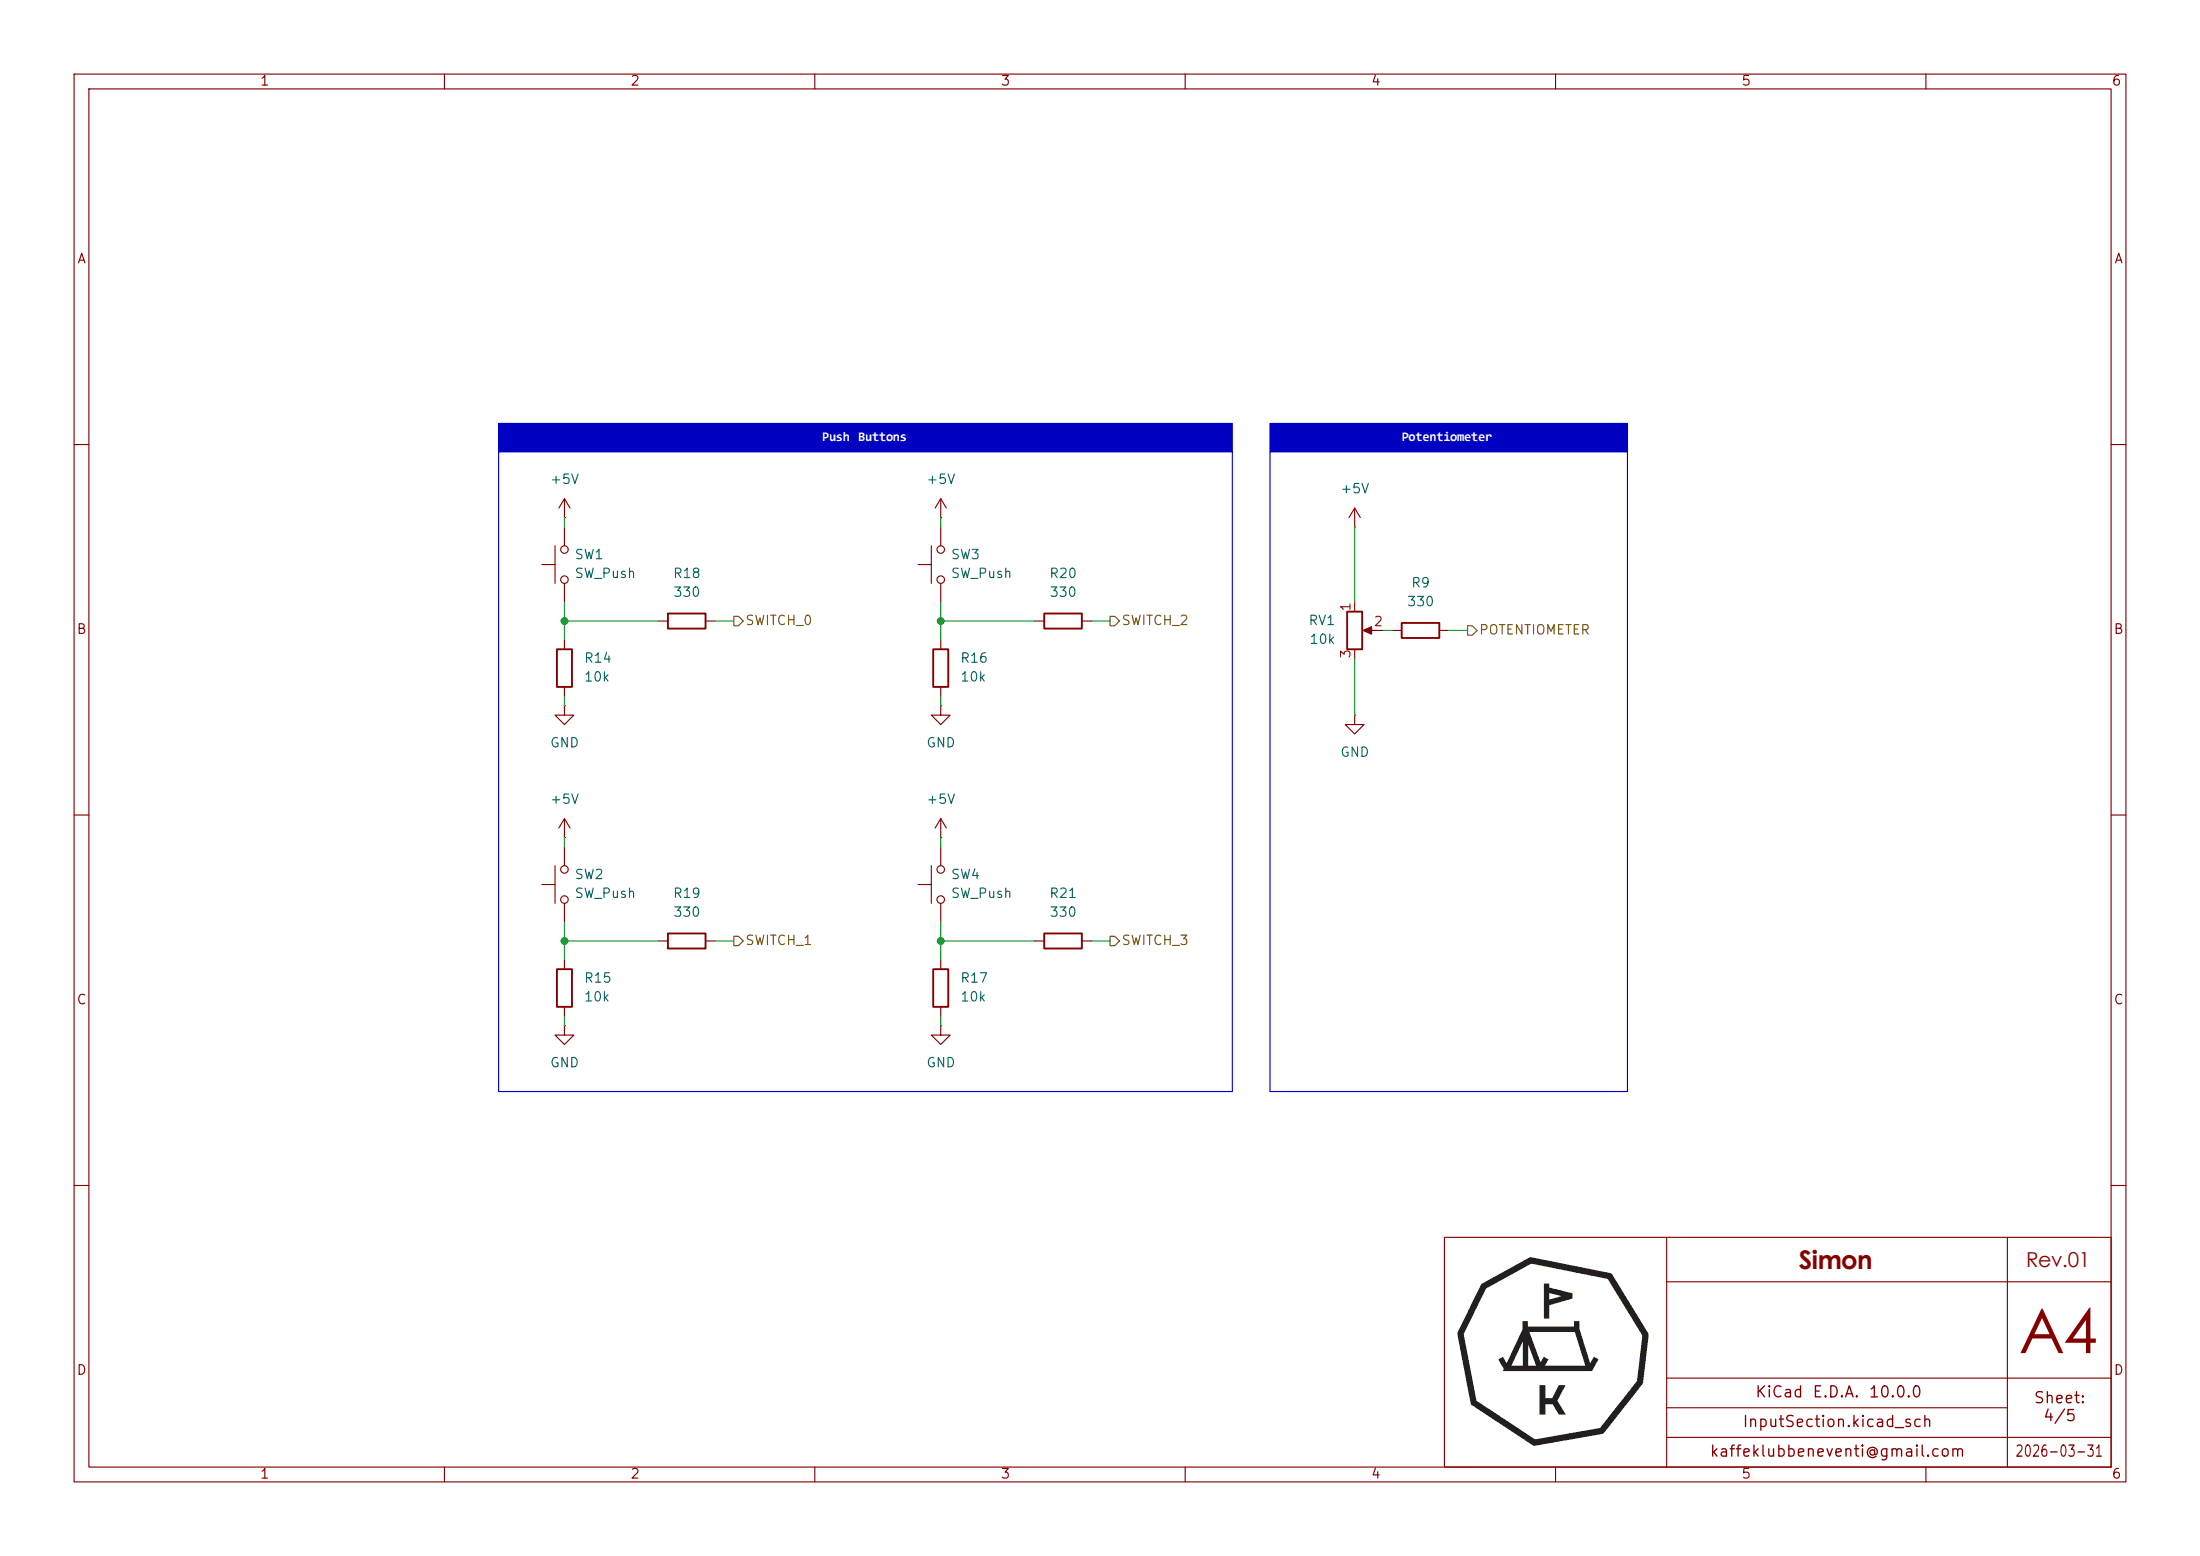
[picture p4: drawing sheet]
(kicad_sch
 (version 20260306)
 (generator "eeschema")
 (generator_version "10.0")
 (paper "A4")
 (title_block
  (title "Simon")
  (date "2026-03-31")
  (rev "01")
  (company "Kaffeklubben Labs"))
 (lib_symbols
  (symbol "Device:R"
   (pin_numbers (hide yes))
   (pin_names
    (offset 0)) (exclude_from_sim no) (in_bom yes) (on_board yes)
   (in_pos_files yes)
   (duplicate_pin_numbers_are_jumpers no)
   (property "Reference" "R" (at 2.032 0 90) (show_name no) (do_not_autoplace no) (effects (font (size 1.27 1.27))))
   (property "Value" "R" (at 0 0 90) (show_name no) (do_not_autoplace no) (effects (font (size 1.27 1.27))))
   (property "Footprint" "" (at -1.778 0 90) (show_name no) (do_not_autoplace no) (hide yes) (effects (font (size 1.27 1.27))))
   (property "Datasheet" "" (at 0 0 0) (show_name no) (do_not_autoplace no) (hide yes) (effects (font (size 1.27 1.27))))
   (property "Description" "Resistor" (at 0 0 0) (show_name no) (do_not_autoplace no) (hide yes) (effects (font (size 1.27 1.27))))
   (symbol "R_0_1"
    (rectangle (start -1.016 -2.54) (end 1.016 2.54) (stroke (width 0.254) (type default)) (fill (type none))))
   (symbol "R_1_1"
    (pin passive line (at 0 3.81 270) (length 1.27) (name "" (effects (font (size 1.27 1.27)))) (number "1" (effects (font (size 1.27 1.27)))))
    (pin passive line (at 0 -3.81 90) (length 1.27) (name "" (effects (font (size 1.27 1.27)))) (number "2" (effects (font (size 1.27 1.27))))))
   (embedded_fonts no))
  (symbol "Device:R_Potentiometer"
   (pin_names
    (offset 1.016) (hide yes)) (exclude_from_sim no) (in_bom yes) (on_board yes)
   (in_pos_files yes)
   (duplicate_pin_numbers_are_jumpers no)
   (property "Reference" "RV" (at -4.445 0 90) (show_name no) (do_not_autoplace no) (effects (font (size 1.27 1.27))))
   (property "Value" "R_Potentiometer" (at -2.54 0 90) (show_name no) (do_not_autoplace no) (effects (font (size 1.27 1.27))))
   (property "Footprint" "" (at 0 0 0) (show_name no) (do_not_autoplace no) (hide yes) (effects (font (size 1.27 1.27))))
   (property "Datasheet" "" (at 0 0 0) (show_name no) (do_not_autoplace no) (hide yes) (effects (font (size 1.27 1.27))))
   (property "Description" "Potentiometer" (at 0 0 0) (show_name no) (do_not_autoplace no) (hide yes) (effects (font (size 1.27 1.27))))
   (property "Sim.Device" "R" (at 0 0 0) (show_name no) (do_not_autoplace no) (hide yes) (effects (font (size 1.27 1.27))))
   (property "Sim.Type" "POT" (at 0 0 0) (show_name no) (do_not_autoplace no) (hide yes) (effects (font (size 1.27 1.27))))
   (property "Sim.Pins" "1=r0 2=wiper 3=r1" (at 0 0 0) (show_name no) (do_not_autoplace no) (hide yes) (effects (font (size 1.27 1.27))))
   (symbol "R_Potentiometer_0_1"
    (rectangle (start 1.016 2.54) (end -1.016 -2.54) (stroke (width 0.254) (type default)) (fill (type none)))
    (polyline (pts (xy 1.143 0) (xy 2.286 0.508) (xy 2.286 -0.508) (xy 1.143 0)) (stroke (width 0) (type default)) (fill (type outline)))
    (polyline (pts (xy 2.54 0) (xy 1.524 0)) (stroke (width 0) (type default)) (fill (type none))))
   (symbol "R_Potentiometer_1_1"
    (pin passive line (at 0 3.81 270) (length 1.27) (name "1" (effects (font (size 1.27 1.27)))) (number "1" (effects (font (size 1.27 1.27)))))
    (pin passive line (at 3.81 0 180) (length 1.27) (name "2" (effects (font (size 1.27 1.27)))) (number "2" (effects (font (size 1.27 1.27)))))
    (pin passive line (at 0 -3.81 90) (length 1.27) (name "3" (effects (font (size 1.27 1.27)))) (number "3" (effects (font (size 1.27 1.27))))))
   (embedded_fonts no))
  (symbol "Switch:SW_Push"
   (pin_numbers (hide yes))
   (pin_names
    (offset 1.016) (hide yes)) (exclude_from_sim no) (in_bom yes) (on_board yes)
   (in_pos_files yes)
   (duplicate_pin_numbers_are_jumpers no)
   (property "Reference" "SW" (at 1.27 2.54 0) (show_name no) (do_not_autoplace no) (effects (font (size 1.27 1.27)) (justify left)))
   (property "Value" "SW_Push" (at 0 -1.524 0) (show_name no) (do_not_autoplace no) (effects (font (size 1.27 1.27))))
   (property "Footprint" "" (at 0 5.08 0) (show_name no) (do_not_autoplace no) (hide yes) (effects (font (size 1.27 1.27))))
   (property "Datasheet" "" (at 0 5.08 0) (show_name no) (do_not_autoplace no) (hide yes) (effects (font (size 1.27 1.27))))
   (property "Description" "Push button switch, generic, two pins" (at 0 0 0) (show_name no) (do_not_autoplace no) (hide yes) (effects (font (size 1.27 1.27))))
   (symbol "SW_Push_0_1"
    (circle (center -2.032 0) (radius 0.508) (stroke (width 0) (type default)) (fill (type none)))
    (polyline (pts (xy 0 1.27) (xy 0 3.048)) (stroke (width 0) (type default)) (fill (type none)))
    (circle (center 2.032 0) (radius 0.508) (stroke (width 0) (type default)) (fill (type none)))
    (polyline (pts (xy 2.54 1.27) (xy -2.54 1.27)) (stroke (width 0) (type default)) (fill (type none)))
    (pin passive line (at -5.08 0 0) (length 2.54) (name "1" (effects (font (size 1.27 1.27)))) (number "1" (effects (font (size 1.27 1.27)))))
    (pin passive line (at 5.08 0 180) (length 2.54) (name "2" (effects (font (size 1.27 1.27)))) (number "2" (effects (font (size 1.27 1.27))))))
   (embedded_fonts no))
  (symbol "power:+5V"
   (power global)
   (pin_numbers (hide yes))
   (pin_names
    (offset 0) (hide yes)) (exclude_from_sim no) (in_bom yes) (on_board yes)
   (in_pos_files yes)
   (duplicate_pin_numbers_are_jumpers no)
   (property "Reference" "#PWR" (at 0 -3.81 0) (show_name no) (do_not_autoplace no) (hide yes) (effects (font (size 1.27 1.27))))
   (property "Value" "+5V" (at 0 3.556 0) (show_name no) (do_not_autoplace no) (effects (font (size 1.27 1.27))))
   (property "Footprint" "" (at 0 0 0) (show_name no) (do_not_autoplace no) (hide yes) (effects (font (size 1.27 1.27))))
   (property "Datasheet" "" (at 0 0 0) (show_name no) (do_not_autoplace no) (hide yes) (effects (font (size 1.27 1.27))))
   (property "Description" "Power symbol creates a global label with name \"+5V\"" (at 0 0 0) (show_name no) (do_not_autoplace no) (hide yes) (effects (font (size 1.27 1.27))))
   (symbol "+5V_0_1"
    (polyline (pts (xy -0.762 1.27) (xy 0 2.54)) (stroke (width 0) (type default)) (fill (type none)))
    (polyline (pts (xy 0 2.54) (xy 0.762 1.27)) (stroke (width 0) (type default)) (fill (type none)))
    (polyline (pts (xy 0 0) (xy 0 2.54)) (stroke (width 0) (type default)) (fill (type none))))
   (symbol "+5V_1_1"
    (pin power_in line (at 0 0 90) (length 0) (name "" (effects (font (size 1.27 1.27)))) (number "1" (effects (font (size 1.27 1.27))))))
   (embedded_fonts no))
  (symbol "power:GND"
   (power global)
   (pin_numbers (hide yes))
   (pin_names
    (offset 0) (hide yes)) (exclude_from_sim no) (in_bom yes) (on_board yes)
   (in_pos_files yes)
   (duplicate_pin_numbers_are_jumpers no)
   (property "Reference" "#PWR" (at 0 -6.35 0) (show_name no) (do_not_autoplace no) (hide yes) (effects (font (size 1.27 1.27))))
   (property "Value" "GND" (at 0 -3.81 0) (show_name no) (do_not_autoplace no) (effects (font (size 1.27 1.27))))
   (property "Footprint" "" (at 0 0 0) (show_name no) (do_not_autoplace no) (hide yes) (effects (font (size 1.27 1.27))))
   (property "Datasheet" "" (at 0 0 0) (show_name no) (do_not_autoplace no) (hide yes) (effects (font (size 1.27 1.27))))
   (property "Description" "Power symbol creates a global label with name \"GND\" , ground" (at 0 0 0) (show_name no) (do_not_autoplace no) (hide yes) (effects (font (size 1.27 1.27))))
   (symbol "GND_0_1"
    (polyline (pts (xy 0 0) (xy 0 -1.27) (xy 1.27 -1.27) (xy 0 -2.54) (xy -1.27 -1.27) (xy 0 -1.27)) (stroke (width 0) (type default)) (fill (type none))))
   (symbol "GND_1_1"
    (pin power_in line (at 0 0 270) (length 0) (name "" (effects (font (size 1.27 1.27)))) (number "1" (effects (font (size 1.27 1.27))))))
   (embedded_fonts no)))
 (rectangle
  (start 171.45 60.96)
  (end 219.71 147.32)
  (stroke (width 0) (type default))
  (fill (type none)))
 (rectangle
  (start 67.31 60.96)
  (end 166.37 147.32)
  (stroke (width 0) (type default))
  (fill (type none)))
 (text_box "Push Buttons"
  (exclude_from_sim no)
  (at 67.31 57.15 0)
  (size 99.06 3.81)
  (margins 0.9525 0.9525 0.9525 0.9525)
  (stroke (width 0) (type solid))
  (fill (type color) (color 0 0 194 1))
  (effects (font
    (face "Consolas") (size 1.27 1.27)
    (bold yes) (color 255 255 255 1))))
 (text_box "Potentiometer"
  (exclude_from_sim no)
  (at 171.45 57.15 0)
  (size 48.26 3.81)
  (margins 0.9525 0.9525 0.9525 0.9525)
  (stroke (width 0) (type solid))
  (fill (type color) (color 0 0 194 1))
  (effects (font
    (face "Consolas") (size 1.27 1.27)
    (bold yes) (color 255 255 255 1))))
 (junction
  (at 76.2 127)
  (diameter 0)
  (color 0 0 0 0))
 (junction
  (at 76.2 83.82)
  (diameter 0)
  (color 0 0 0 0))
 (junction
  (at 127 83.82)
  (diameter 0)
  (color 0 0 0 0))
 (junction
  (at 127 127)
  (diameter 0)
  (color 0 0 0 0))
 (wire
  (pts (xy 88.9 127) (xy 76.2 127))
  (stroke (width 0) (type default)))
 (wire
  (pts (xy 127 113.03) (xy 127 114.3))
  (stroke (width 0) (type default)))
 (wire
  (pts (xy 127 83.82) (xy 127 86.36))
  (stroke (width 0) (type default)))
 (wire
  (pts (xy 198.12 85.09) (xy 195.58 85.09))
  (stroke (width 0) (type default)))
 (wire
  (pts (xy 149.86 83.82) (xy 147.32 83.82))
  (stroke (width 0) (type default)))
 (wire
  (pts (xy 76.2 69.85) (xy 76.2 71.12))
  (stroke (width 0) (type default)))
 (wire
  (pts (xy 76.2 127) (xy 76.2 129.54))
  (stroke (width 0) (type default)))
 (wire
  (pts (xy 182.88 71.12) (xy 182.88 81.28))
  (stroke (width 0) (type default)))
 (wire
  (pts (xy 88.9 83.82) (xy 76.2 83.82))
  (stroke (width 0) (type default)))
 (wire
  (pts (xy 127 93.98) (xy 127 95.25))
  (stroke (width 0) (type default)))
 (wire
  (pts (xy 127 69.85) (xy 127 71.12))
  (stroke (width 0) (type default)))
 (wire
  (pts (xy 76.2 83.82) (xy 76.2 86.36))
  (stroke (width 0) (type default)))
 (wire
  (pts (xy 139.7 127) (xy 127 127))
  (stroke (width 0) (type default)))
 (wire
  (pts (xy 76.2 81.28) (xy 76.2 83.82))
  (stroke (width 0) (type default)))
 (wire
  (pts (xy 99.06 83.82) (xy 96.52 83.82))
  (stroke (width 0) (type default)))
 (wire
  (pts (xy 99.06 127) (xy 96.52 127))
  (stroke (width 0) (type default)))
 (wire
  (pts (xy 139.7 83.82) (xy 127 83.82))
  (stroke (width 0) (type default)))
 (wire
  (pts (xy 182.88 88.9) (xy 182.88 96.52))
  (stroke (width 0) (type default)))
 (wire
  (pts (xy 127 81.28) (xy 127 83.82))
  (stroke (width 0) (type default)))
 (wire
  (pts (xy 76.2 113.03) (xy 76.2 114.3))
  (stroke (width 0) (type default)))
 (wire
  (pts (xy 127 124.46) (xy 127 127))
  (stroke (width 0) (type default)))
 (wire
  (pts (xy 76.2 93.98) (xy 76.2 95.25))
  (stroke (width 0) (type default)))
 (wire
  (pts (xy 187.96 85.09) (xy 186.69 85.09))
  (stroke (width 0) (type default)))
 (wire
  (pts (xy 76.2 137.16) (xy 76.2 138.43))
  (stroke (width 0) (type default)))
 (wire
  (pts (xy 127 127) (xy 127 129.54))
  (stroke (width 0) (type default)))
 (wire
  (pts (xy 149.86 127) (xy 147.32 127))
  (stroke (width 0) (type default)))
 (wire
  (pts (xy 76.2 124.46) (xy 76.2 127))
  (stroke (width 0) (type default)))
 (wire
  (pts (xy 127 137.16) (xy 127 138.43))
  (stroke (width 0) (type default)))
 (hierarchical_label "SWITCH_1"
  (shape output)
  (at 99.06 127 0)
  (effects (font (size 1.27 1.27)) (justify left)))
 (hierarchical_label "POTENTIOMETER"
  (shape output)
  (at 198.12 85.09 0)
  (effects (font (size 1.27 1.27)) (justify left)))
 (hierarchical_label "SWITCH_3"
  (shape output)
  (at 149.86 127 0)
  (effects (font (size 1.27 1.27)) (justify left)))
 (hierarchical_label "SWITCH_2"
  (shape output)
  (at 149.86 83.82 0)
  (effects (font (size 1.27 1.27)) (justify left)))
 (hierarchical_label "SWITCH_0"
  (shape output)
  (at 99.06 83.82 0)
  (effects (font (size 1.27 1.27)) (justify left)))
 (symbol
  (lib_id "Device:R")
  (at 92.71 127 90)
  (unit 1)
  (body_style 1)
  (exclude_from_sim no)
  (in_bom yes)
  (on_board yes)
  (in_pos_files yes)
  (dnp no)
  (fields_autoplaced yes)
  (property "Reference" "R19" (at 92.71 120.65 90) (show_name no) (do_not_autoplace no) (effects (font (size 1.27 1.27))))
  (property "Value" "330" (at 92.71 123.19 90) (show_name no) (do_not_autoplace no) (effects (font (size 1.27 1.27))))
  (property "Footprint" "Resistor_SMD:R_0805_2012Metric" (at 92.71 128.778 90) (hide yes) (show_name no) (do_not_autoplace no) (effects (font (size 1.27 1.27))))
  (property "Datasheet" "" (at 92.71 127 0) (hide yes) (show_name no) (do_not_autoplace no) (effects (font (size 1.27 1.27))))
  (property "Description" "Resistor" (at 92.71 127 0) (hide yes) (show_name no) (do_not_autoplace no) (effects (font (size 1.27 1.27))))
  (property "LCSC" "" (at 92.71 127 90) (hide yes) (show_name no) (do_not_autoplace no) (effects (font (size 1.27 1.27))))
  (property "MPN" "" (at 92.71 127 90) (hide yes) (show_name no) (do_not_autoplace no) (effects (font (size 1.27 1.27))))
  (pin "1")
  (pin "2"))
 (symbol
  (lib_id "Switch:SW_Push")
  (at 76.2 76.2 90)
  (unit 1)
  (body_style 1)
  (exclude_from_sim no)
  (in_bom yes)
  (on_board yes)
  (in_pos_files yes)
  (dnp no)
  (fields_autoplaced yes)
  (property "Reference" "SW1" (at 77.47 74.9299 90) (show_name no) (do_not_autoplace no) (effects (font (size 1.27 1.27)) (justify right)))
  (property "Value" "SW_Push" (at 77.47 77.4699 90) (show_name no) (do_not_autoplace no) (effects (font (size 1.27 1.27)) (justify right)))
  (property "Footprint" "Library:SW_MX" (at 71.12 76.2 0) (hide yes) (show_name no) (do_not_autoplace no) (effects (font (size 1.27 1.27))))
  (property "Datasheet" "" (at 71.12 76.2 0) (hide yes) (show_name no) (do_not_autoplace no) (effects (font (size 1.27 1.27))))
  (property "Description" "Push button switch, generic, two pins" (at 76.2 76.2 0) (hide yes) (show_name no) (do_not_autoplace no) (effects (font (size 1.27 1.27))))
  (property "LCSC" "" (at 76.2 76.2 90) (hide yes) (show_name no) (do_not_autoplace no) (effects (font (size 1.27 1.27))))
  (property "MPN" "" (at 76.2 76.2 90) (hide yes) (show_name no) (do_not_autoplace no) (effects (font (size 1.27 1.27))))
  (pin "2")
  (pin "1"))
 (symbol
  (lib_id "Device:R")
  (at 143.51 127 90)
  (unit 1)
  (body_style 1)
  (exclude_from_sim no)
  (in_bom yes)
  (on_board yes)
  (in_pos_files yes)
  (dnp no)
  (fields_autoplaced yes)
  (property "Reference" "R21" (at 143.51 120.65 90) (show_name no) (do_not_autoplace no) (effects (font (size 1.27 1.27))))
  (property "Value" "330" (at 143.51 123.19 90) (show_name no) (do_not_autoplace no) (effects (font (size 1.27 1.27))))
  (property "Footprint" "Resistor_SMD:R_0805_2012Metric" (at 143.51 128.778 90) (hide yes) (show_name no) (do_not_autoplace no) (effects (font (size 1.27 1.27))))
  (property "Datasheet" "" (at 143.51 127 0) (hide yes) (show_name no) (do_not_autoplace no) (effects (font (size 1.27 1.27))))
  (property "Description" "Resistor" (at 143.51 127 0) (hide yes) (show_name no) (do_not_autoplace no) (effects (font (size 1.27 1.27))))
  (property "LCSC" "" (at 143.51 127 90) (hide yes) (show_name no) (do_not_autoplace no) (effects (font (size 1.27 1.27))))
  (property "MPN" "" (at 143.51 127 90) (hide yes) (show_name no) (do_not_autoplace no) (effects (font (size 1.27 1.27))))
  (pin "1")
  (pin "2"))
 (symbol
  (lib_id "Device:R")
  (at 92.71 83.82 90)
  (unit 1)
  (body_style 1)
  (exclude_from_sim no)
  (in_bom yes)
  (on_board yes)
  (in_pos_files yes)
  (dnp no)
  (fields_autoplaced yes)
  (property "Reference" "R18" (at 92.71 77.47 90) (show_name no) (do_not_autoplace no) (effects (font (size 1.27 1.27))))
  (property "Value" "330" (at 92.71 80.01 90) (show_name no) (do_not_autoplace no) (effects (font (size 1.27 1.27))))
  (property "Footprint" "Resistor_SMD:R_0805_2012Metric" (at 92.71 85.598 90) (hide yes) (show_name no) (do_not_autoplace no) (effects (font (size 1.27 1.27))))
  (property "Datasheet" "" (at 92.71 83.82 0) (hide yes) (show_name no) (do_not_autoplace no) (effects (font (size 1.27 1.27))))
  (property "Description" "Resistor" (at 92.71 83.82 0) (hide yes) (show_name no) (do_not_autoplace no) (effects (font (size 1.27 1.27))))
  (property "LCSC" "" (at 92.71 83.82 90) (hide yes) (show_name no) (do_not_autoplace no) (effects (font (size 1.27 1.27))))
  (property "MPN" "" (at 92.71 83.82 90) (hide yes) (show_name no) (do_not_autoplace no) (effects (font (size 1.27 1.27))))
  (pin "1")
  (pin "2"))
 (symbol
  (lib_id "Device:R")
  (at 127 133.35 0)
  (unit 1)
  (body_style 1)
  (exclude_from_sim no)
  (in_bom yes)
  (on_board yes)
  (in_pos_files yes)
  (dnp no)
  (fields_autoplaced yes)
  (property "Reference" "R17" (at 129.54 132.0799 0) (show_name no) (do_not_autoplace no) (effects (font (size 1.27 1.27)) (justify left)))
  (property "Value" "10k" (at 129.54 134.6199 0) (show_name no) (do_not_autoplace no) (effects (font (size 1.27 1.27)) (justify left)))
  (property "Footprint" "Resistor_SMD:R_0805_2012Metric" (at 125.222 133.35 90) (hide yes) (show_name no) (do_not_autoplace no) (effects (font (size 1.27 1.27))))
  (property "Datasheet" "" (at 127 133.35 0) (hide yes) (show_name no) (do_not_autoplace no) (effects (font (size 1.27 1.27))))
  (property "Description" "Resistor" (at 127 133.35 0) (hide yes) (show_name no) (do_not_autoplace no) (effects (font (size 1.27 1.27))))
  (property "LCSC" "" (at 127 133.35 0) (hide yes) (show_name no) (do_not_autoplace no) (effects (font (size 1.27 1.27))))
  (property "MPN" "" (at 127 133.35 0) (hide yes) (show_name no) (do_not_autoplace no) (effects (font (size 1.27 1.27))))
  (pin "1")
  (pin "2"))
 (symbol
  (lib_id "Device:R")
  (at 127 90.17 0)
  (unit 1)
  (body_style 1)
  (exclude_from_sim no)
  (in_bom yes)
  (on_board yes)
  (in_pos_files yes)
  (dnp no)
  (fields_autoplaced yes)
  (property "Reference" "R16" (at 129.54 88.8999 0) (show_name no) (do_not_autoplace no) (effects (font (size 1.27 1.27)) (justify left)))
  (property "Value" "10k" (at 129.54 91.4399 0) (show_name no) (do_not_autoplace no) (effects (font (size 1.27 1.27)) (justify left)))
  (property "Footprint" "Resistor_SMD:R_0805_2012Metric" (at 125.222 90.17 90) (hide yes) (show_name no) (do_not_autoplace no) (effects (font (size 1.27 1.27))))
  (property "Datasheet" "" (at 127 90.17 0) (hide yes) (show_name no) (do_not_autoplace no) (effects (font (size 1.27 1.27))))
  (property "Description" "Resistor" (at 127 90.17 0) (hide yes) (show_name no) (do_not_autoplace no) (effects (font (size 1.27 1.27))))
  (property "LCSC" "" (at 127 90.17 0) (hide yes) (show_name no) (do_not_autoplace no) (effects (font (size 1.27 1.27))))
  (property "MPN" "" (at 127 90.17 0) (hide yes) (show_name no) (do_not_autoplace no) (effects (font (size 1.27 1.27))))
  (pin "1")
  (pin "2"))
 (symbol
  (lib_id "Device:R")
  (at 143.51 83.82 90)
  (unit 1)
  (body_style 1)
  (exclude_from_sim no)
  (in_bom yes)
  (on_board yes)
  (in_pos_files yes)
  (dnp no)
  (fields_autoplaced yes)
  (property "Reference" "R20" (at 143.51 77.47 90) (show_name no) (do_not_autoplace no) (effects (font (size 1.27 1.27))))
  (property "Value" "330" (at 143.51 80.01 90) (show_name no) (do_not_autoplace no) (effects (font (size 1.27 1.27))))
  (property "Footprint" "Resistor_SMD:R_0805_2012Metric" (at 143.51 85.598 90) (hide yes) (show_name no) (do_not_autoplace no) (effects (font (size 1.27 1.27))))
  (property "Datasheet" "" (at 143.51 83.82 0) (hide yes) (show_name no) (do_not_autoplace no) (effects (font (size 1.27 1.27))))
  (property "Description" "Resistor" (at 143.51 83.82 0) (hide yes) (show_name no) (do_not_autoplace no) (effects (font (size 1.27 1.27))))
  (property "LCSC" "" (at 143.51 83.82 90) (hide yes) (show_name no) (do_not_autoplace no) (effects (font (size 1.27 1.27))))
  (property "MPN" "" (at 143.51 83.82 90) (hide yes) (show_name no) (do_not_autoplace no) (effects (font (size 1.27 1.27))))
  (pin "1")
  (pin "2"))
 (symbol
  (lib_id "power:GND")
  (at 127 138.43 0)
  (unit 1)
  (body_style 1)
  (exclude_from_sim no)
  (in_bom yes)
  (on_board yes)
  (in_pos_files yes)
  (dnp no)
  (fields_autoplaced yes)
  (property "Reference" "#PWR023" (at 127 144.78 0) (hide yes) (show_name no) (do_not_autoplace no) (effects (font (size 1.27 1.27))))
  (property "Value" "GND" (at 127 143.51 0) (show_name no) (do_not_autoplace no) (effects (font (size 1.27 1.27))))
  (property "Footprint" "" (at 127 138.43 0) (hide yes) (show_name no) (do_not_autoplace no) (effects (font (size 1.27 1.27))))
  (property "Datasheet" "" (at 127 138.43 0) (hide yes) (show_name no) (do_not_autoplace no) (effects (font (size 1.27 1.27))))
  (property "Description" "Power symbol creates a global label with name \"GND\" , ground" (at 127 138.43 0) (hide yes) (show_name no) (do_not_autoplace no) (effects (font (size 1.27 1.27))))
  (pin "1"))
 (symbol
  (lib_id "power:+5V")
  (at 182.88 71.12 0)
  (mirror y)
  (unit 1)
  (body_style 1)
  (exclude_from_sim no)
  (in_bom yes)
  (on_board yes)
  (in_pos_files yes)
  (dnp no)
  (fields_autoplaced yes)
  (property "Reference" "#PWR012" (at 182.88 74.93 0) (hide yes) (show_name no) (do_not_autoplace no) (effects (font (size 1.27 1.27))))
  (property "Value" "+5V" (at 182.88 66.04 0) (show_name no) (do_not_autoplace no) (effects (font (size 1.27 1.27))))
  (property "Footprint" "" (at 182.88 71.12 0) (hide yes) (show_name no) (do_not_autoplace no) (effects (font (size 1.27 1.27))))
  (property "Datasheet" "" (at 182.88 71.12 0) (hide yes) (show_name no) (do_not_autoplace no) (effects (font (size 1.27 1.27))))
  (property "Description" "Power symbol creates a global label with name \"+5V\"" (at 182.88 71.12 0) (hide yes) (show_name no) (do_not_autoplace no) (effects (font (size 1.27 1.27))))
  (pin "1"))
 (symbol
  (lib_id "Device:R_Potentiometer")
  (at 182.88 85.09 0)
  (unit 1)
  (body_style 1)
  (exclude_from_sim no)
  (in_bom yes)
  (on_board yes)
  (in_pos_files yes)
  (dnp no)
  (fields_autoplaced yes)
  (property "Reference" "RV1" (at 180.34 83.8199 0) (show_name no) (do_not_autoplace no) (effects (font (size 1.27 1.27)) (justify right)))
  (property "Value" "10k" (at 180.34 86.3599 0) (show_name no) (do_not_autoplace no) (effects (font (size 1.27 1.27)) (justify right)))
  (property "Footprint" "Potentiometer_THT:Potentiometer_Runtron_RM-065_Vertical" (at 182.88 85.09 0) (hide yes) (show_name no) (do_not_autoplace no) (effects (font (size 1.27 1.27))))
  (property "Datasheet" "" (at 182.88 85.09 0) (hide yes) (show_name no) (do_not_autoplace no) (effects (font (size 1.27 1.27))))
  (property "Description" "Potentiometer" (at 182.88 85.09 0) (hide yes) (show_name no) (do_not_autoplace no) (effects (font (size 1.27 1.27))))
  (property "LCSC" "" (at 182.88 85.09 0) (hide yes) (show_name no) (do_not_autoplace no) (effects (font (size 1.27 1.27))))
  (property "MPN" "RM065-103" (at 182.88 85.09 0) (hide yes) (show_name no) (do_not_autoplace no) (effects (font (size 1.27 1.27))))
  (property "Sim.Device" "R" (at 182.88 85.09 0) (hide yes) (show_name no) (do_not_autoplace no) (effects (font (size 1.27 1.27))))
  (property "Sim.Type" "POT" (at 182.88 85.09 0) (hide yes) (show_name no) (do_not_autoplace no) (effects (font (size 1.27 1.27))))
  (property "Sim.Pins" "1=r0 2=wiper 3=r1" (at 182.88 85.09 0) (hide yes) (show_name no) (do_not_autoplace no) (effects (font (size 1.27 1.27))))
  (pin "3")
  (pin "2")
  (pin "1"))
 (symbol
  (lib_id "Device:R")
  (at 76.2 133.35 0)
  (unit 1)
  (body_style 1)
  (exclude_from_sim no)
  (in_bom yes)
  (on_board yes)
  (in_pos_files yes)
  (dnp no)
  (fields_autoplaced yes)
  (property "Reference" "R15" (at 78.74 132.0799 0) (show_name no) (do_not_autoplace no) (effects (font (size 1.27 1.27)) (justify left)))
  (property "Value" "10k" (at 78.74 134.6199 0) (show_name no) (do_not_autoplace no) (effects (font (size 1.27 1.27)) (justify left)))
  (property "Footprint" "Resistor_SMD:R_0805_2012Metric" (at 74.422 133.35 90) (hide yes) (show_name no) (do_not_autoplace no) (effects (font (size 1.27 1.27))))
  (property "Datasheet" "" (at 76.2 133.35 0) (hide yes) (show_name no) (do_not_autoplace no) (effects (font (size 1.27 1.27))))
  (property "Description" "Resistor" (at 76.2 133.35 0) (hide yes) (show_name no) (do_not_autoplace no) (effects (font (size 1.27 1.27))))
  (property "LCSC" "" (at 76.2 133.35 0) (hide yes) (show_name no) (do_not_autoplace no) (effects (font (size 1.27 1.27))))
  (property "MPN" "" (at 76.2 133.35 0) (hide yes) (show_name no) (do_not_autoplace no) (effects (font (size 1.27 1.27))))
  (pin "1")
  (pin "2"))
 (symbol
  (lib_id "Device:R")
  (at 76.2 90.17 0)
  (unit 1)
  (body_style 1)
  (exclude_from_sim no)
  (in_bom yes)
  (on_board yes)
  (in_pos_files yes)
  (dnp no)
  (fields_autoplaced yes)
  (property "Reference" "R14" (at 78.74 88.8999 0) (show_name no) (do_not_autoplace no) (effects (font (size 1.27 1.27)) (justify left)))
  (property "Value" "10k" (at 78.74 91.4399 0) (show_name no) (do_not_autoplace no) (effects (font (size 1.27 1.27)) (justify left)))
  (property "Footprint" "Resistor_SMD:R_0805_2012Metric" (at 74.422 90.17 90) (hide yes) (show_name no) (do_not_autoplace no) (effects (font (size 1.27 1.27))))
  (property "Datasheet" "" (at 76.2 90.17 0) (hide yes) (show_name no) (do_not_autoplace no) (effects (font (size 1.27 1.27))))
  (property "Description" "Resistor" (at 76.2 90.17 0) (hide yes) (show_name no) (do_not_autoplace no) (effects (font (size 1.27 1.27))))
  (property "LCSC" "" (at 76.2 90.17 0) (hide yes) (show_name no) (do_not_autoplace no) (effects (font (size 1.27 1.27))))
  (property "MPN" "" (at 76.2 90.17 0) (hide yes) (show_name no) (do_not_autoplace no) (effects (font (size 1.27 1.27))))
  (pin "1")
  (pin "2"))
 (symbol
  (lib_id "Switch:SW_Push")
  (at 76.2 119.38 90)
  (unit 1)
  (body_style 1)
  (exclude_from_sim no)
  (in_bom yes)
  (on_board yes)
  (in_pos_files yes)
  (dnp no)
  (property "Reference" "SW2" (at 77.47 118.1099 90) (show_name no) (do_not_autoplace no) (effects (font (size 1.27 1.27)) (justify right)))
  (property "Value" "SW_Push" (at 77.47 120.6499 90) (show_name no) (do_not_autoplace no) (effects (font (size 1.27 1.27)) (justify right)))
  (property "Footprint" "Library:SW_MX" (at 71.12 119.38 0) (hide yes) (show_name no) (do_not_autoplace no) (effects (font (size 1.27 1.27))))
  (property "Datasheet" "" (at 71.12 119.38 0) (hide yes) (show_name no) (do_not_autoplace no) (effects (font (size 1.27 1.27))))
  (property "Description" "Push button switch, generic, two pins" (at 76.2 119.38 0) (hide yes) (show_name no) (do_not_autoplace no) (effects (font (size 1.27 1.27))))
  (property "LCSC" "" (at 76.2 119.38 90) (hide yes) (show_name no) (do_not_autoplace no) (effects (font (size 1.27 1.27))))
  (property "MPN" "" (at 76.2 119.38 90) (hide yes) (show_name no) (do_not_autoplace no) (effects (font (size 1.27 1.27))))
  (pin "2")
  (pin "1"))
 (symbol
  (lib_id "power:GND")
  (at 127 95.25 0)
  (unit 1)
  (body_style 1)
  (exclude_from_sim no)
  (in_bom yes)
  (on_board yes)
  (in_pos_files yes)
  (dnp no)
  (fields_autoplaced yes)
  (property "Reference" "#PWR021" (at 127 101.6 0) (hide yes) (show_name no) (do_not_autoplace no) (effects (font (size 1.27 1.27))))
  (property "Value" "GND" (at 127 100.33 0) (show_name no) (do_not_autoplace no) (effects (font (size 1.27 1.27))))
  (property "Footprint" "" (at 127 95.25 0) (hide yes) (show_name no) (do_not_autoplace no) (effects (font (size 1.27 1.27))))
  (property "Datasheet" "" (at 127 95.25 0) (hide yes) (show_name no) (do_not_autoplace no) (effects (font (size 1.27 1.27))))
  (property "Description" "Power symbol creates a global label with name \"GND\" , ground" (at 127 95.25 0) (hide yes) (show_name no) (do_not_autoplace no) (effects (font (size 1.27 1.27))))
  (pin "1"))
 (symbol
  (lib_id "Device:R")
  (at 191.77 85.09 270)
  (mirror x)
  (unit 1)
  (body_style 1)
  (exclude_from_sim no)
  (in_bom yes)
  (on_board yes)
  (in_pos_files yes)
  (dnp no)
  (fields_autoplaced yes)
  (property "Reference" "R9" (at 191.77 78.74 90) (show_name no) (do_not_autoplace no) (effects (font (size 1.27 1.27))))
  (property "Value" "330" (at 191.77 81.28 90) (show_name no) (do_not_autoplace no) (effects (font (size 1.27 1.27))))
  (property "Footprint" "Resistor_SMD:R_0805_2012Metric" (at 191.77 86.868 90) (hide yes) (show_name no) (do_not_autoplace no) (effects (font (size 1.27 1.27))))
  (property "Datasheet" "" (at 191.77 85.09 0) (hide yes) (show_name no) (do_not_autoplace no) (effects (font (size 1.27 1.27))))
  (property "Description" "Resistor" (at 191.77 85.09 0) (hide yes) (show_name no) (do_not_autoplace no) (effects (font (size 1.27 1.27))))
  (property "LCSC" "" (at 191.77 85.09 90) (hide yes) (show_name no) (do_not_autoplace no) (effects (font (size 1.27 1.27))))
  (property "MPN" "" (at 191.77 85.09 90) (hide yes) (show_name no) (do_not_autoplace no) (effects (font (size 1.27 1.27))))
  (pin "1")
  (pin "2"))
 (symbol
  (lib_id "power:+5V")
  (at 76.2 113.03 0)
  (unit 1)
  (body_style 1)
  (exclude_from_sim no)
  (in_bom yes)
  (on_board yes)
  (in_pos_files yes)
  (dnp no)
  (fields_autoplaced yes)
  (property "Reference" "#PWR018" (at 76.2 116.84 0) (hide yes) (show_name no) (do_not_autoplace no) (effects (font (size 1.27 1.27))))
  (property "Value" "+5V" (at 76.2 107.95 0) (show_name no) (do_not_autoplace no) (effects (font (size 1.27 1.27))))
  (property "Footprint" "" (at 76.2 113.03 0) (hide yes) (show_name no) (do_not_autoplace no) (effects (font (size 1.27 1.27))))
  (property "Datasheet" "" (at 76.2 113.03 0) (hide yes) (show_name no) (do_not_autoplace no) (effects (font (size 1.27 1.27))))
  (property "Description" "Power symbol creates a global label with name \"+5V\"" (at 76.2 113.03 0) (hide yes) (show_name no) (do_not_autoplace no) (effects (font (size 1.27 1.27))))
  (pin "1"))
 (symbol
  (lib_id "power:+5V")
  (at 127 113.03 0)
  (unit 1)
  (body_style 1)
  (exclude_from_sim no)
  (in_bom yes)
  (on_board yes)
  (in_pos_files yes)
  (dnp no)
  (fields_autoplaced yes)
  (property "Reference" "#PWR022" (at 127 116.84 0) (hide yes) (show_name no) (do_not_autoplace no) (effects (font (size 1.27 1.27))))
  (property "Value" "+5V" (at 127 107.95 0) (show_name no) (do_not_autoplace no) (effects (font (size 1.27 1.27))))
  (property "Footprint" "" (at 127 113.03 0) (hide yes) (show_name no) (do_not_autoplace no) (effects (font (size 1.27 1.27))))
  (property "Datasheet" "" (at 127 113.03 0) (hide yes) (show_name no) (do_not_autoplace no) (effects (font (size 1.27 1.27))))
  (property "Description" "Power symbol creates a global label with name \"+5V\"" (at 127 113.03 0) (hide yes) (show_name no) (do_not_autoplace no) (effects (font (size 1.27 1.27))))
  (pin "1"))
 (symbol
  (lib_id "power:GND")
  (at 182.88 96.52 0)
  (mirror y)
  (unit 1)
  (body_style 1)
  (exclude_from_sim no)
  (in_bom yes)
  (on_board yes)
  (in_pos_files yes)
  (dnp no)
  (fields_autoplaced yes)
  (property "Reference" "#PWR011" (at 182.88 102.87 0) (hide yes) (show_name no) (do_not_autoplace no) (effects (font (size 1.27 1.27))))
  (property "Value" "GND" (at 182.88 101.6 0) (show_name no) (do_not_autoplace no) (effects (font (size 1.27 1.27))))
  (property "Footprint" "" (at 182.88 96.52 0) (hide yes) (show_name no) (do_not_autoplace no) (effects (font (size 1.27 1.27))))
  (property "Datasheet" "" (at 182.88 96.52 0) (hide yes) (show_name no) (do_not_autoplace no) (effects (font (size 1.27 1.27))))
  (property "Description" "Power symbol creates a global label with name \"GND\" , ground" (at 182.88 96.52 0) (hide yes) (show_name no) (do_not_autoplace no) (effects (font (size 1.27 1.27))))
  (pin "1"))
 (symbol
  (lib_id "power:+5V")
  (at 76.2 69.85 0)
  (unit 1)
  (body_style 1)
  (exclude_from_sim no)
  (in_bom yes)
  (on_board yes)
  (in_pos_files yes)
  (dnp no)
  (fields_autoplaced yes)
  (property "Reference" "#PWR017" (at 76.2 73.66 0) (hide yes) (show_name no) (do_not_autoplace no) (effects (font (size 1.27 1.27))))
  (property "Value" "+5V" (at 76.2 64.77 0) (show_name no) (do_not_autoplace no) (effects (font (size 1.27 1.27))))
  (property "Footprint" "" (at 76.2 69.85 0) (hide yes) (show_name no) (do_not_autoplace no) (effects (font (size 1.27 1.27))))
  (property "Datasheet" "" (at 76.2 69.85 0) (hide yes) (show_name no) (do_not_autoplace no) (effects (font (size 1.27 1.27))))
  (property "Description" "Power symbol creates a global label with name \"+5V\"" (at 76.2 69.85 0) (hide yes) (show_name no) (do_not_autoplace no) (effects (font (size 1.27 1.27))))
  (pin "1"))
 (symbol
  (lib_id "Switch:SW_Push")
  (at 127 76.2 90)
  (unit 1)
  (body_style 1)
  (exclude_from_sim no)
  (in_bom yes)
  (on_board yes)
  (in_pos_files yes)
  (dnp no)
  (fields_autoplaced yes)
  (property "Reference" "SW3" (at 128.27 74.9299 90) (show_name no) (do_not_autoplace no) (effects (font (size 1.27 1.27)) (justify right)))
  (property "Value" "SW_Push" (at 128.27 77.4699 90) (show_name no) (do_not_autoplace no) (effects (font (size 1.27 1.27)) (justify right)))
  (property "Footprint" "Library:SW_MX" (at 121.92 76.2 0) (hide yes) (show_name no) (do_not_autoplace no) (effects (font (size 1.27 1.27))))
  (property "Datasheet" "" (at 121.92 76.2 0) (hide yes) (show_name no) (do_not_autoplace no) (effects (font (size 1.27 1.27))))
  (property "Description" "Push button switch, generic, two pins" (at 127 76.2 0) (hide yes) (show_name no) (do_not_autoplace no) (effects (font (size 1.27 1.27))))
  (property "LCSC" "" (at 127 76.2 90) (hide yes) (show_name no) (do_not_autoplace no) (effects (font (size 1.27 1.27))))
  (property "MPN" "" (at 127 76.2 90) (hide yes) (show_name no) (do_not_autoplace no) (effects (font (size 1.27 1.27))))
  (pin "2")
  (pin "1"))
 (symbol
  (lib_id "power:GND")
  (at 76.2 95.25 0)
  (unit 1)
  (body_style 1)
  (exclude_from_sim no)
  (in_bom yes)
  (on_board yes)
  (in_pos_files yes)
  (dnp no)
  (fields_autoplaced yes)
  (property "Reference" "#PWR016" (at 76.2 101.6 0) (hide yes) (show_name no) (do_not_autoplace no) (effects (font (size 1.27 1.27))))
  (property "Value" "GND" (at 76.2 100.33 0) (show_name no) (do_not_autoplace no) (effects (font (size 1.27 1.27))))
  (property "Footprint" "" (at 76.2 95.25 0) (hide yes) (show_name no) (do_not_autoplace no) (effects (font (size 1.27 1.27))))
  (property "Datasheet" "" (at 76.2 95.25 0) (hide yes) (show_name no) (do_not_autoplace no) (effects (font (size 1.27 1.27))))
  (property "Description" "Power symbol creates a global label with name \"GND\" , ground" (at 76.2 95.25 0) (hide yes) (show_name no) (do_not_autoplace no) (effects (font (size 1.27 1.27))))
  (pin "1"))
 (symbol
  (lib_id "Switch:SW_Push")
  (at 127 119.38 90)
  (unit 1)
  (body_style 1)
  (exclude_from_sim no)
  (in_bom yes)
  (on_board yes)
  (in_pos_files yes)
  (dnp no)
  (fields_autoplaced yes)
  (property "Reference" "SW4" (at 128.27 118.1099 90) (show_name no) (do_not_autoplace no) (effects (font (size 1.27 1.27)) (justify right)))
  (property "Value" "SW_Push" (at 128.27 120.6499 90) (show_name no) (do_not_autoplace no) (effects (font (size 1.27 1.27)) (justify right)))
  (property "Footprint" "Library:SW_MX" (at 121.92 119.38 0) (hide yes) (show_name no) (do_not_autoplace no) (effects (font (size 1.27 1.27))))
  (property "Datasheet" "" (at 121.92 119.38 0) (hide yes) (show_name no) (do_not_autoplace no) (effects (font (size 1.27 1.27))))
  (property "Description" "Push button switch, generic, two pins" (at 127 119.38 0) (hide yes) (show_name no) (do_not_autoplace no) (effects (font (size 1.27 1.27))))
  (property "LCSC" "" (at 127 119.38 90) (hide yes) (show_name no) (do_not_autoplace no) (effects (font (size 1.27 1.27))))
  (property "MPN" "" (at 127 119.38 90) (hide yes) (show_name no) (do_not_autoplace no) (effects (font (size 1.27 1.27))))
  (pin "2")
  (pin "1"))
 (symbol
  (lib_id "power:+5V")
  (at 127 69.85 0)
  (unit 1)
  (body_style 1)
  (exclude_from_sim no)
  (in_bom yes)
  (on_board yes)
  (in_pos_files yes)
  (dnp no)
  (fields_autoplaced yes)
  (property "Reference" "#PWR020" (at 127 73.66 0) (hide yes) (show_name no) (do_not_autoplace no) (effects (font (size 1.27 1.27))))
  (property "Value" "+5V" (at 127 64.77 0) (show_name no) (do_not_autoplace no) (effects (font (size 1.27 1.27))))
  (property "Footprint" "" (at 127 69.85 0) (hide yes) (show_name no) (do_not_autoplace no) (effects (font (size 1.27 1.27))))
  (property "Datasheet" "" (at 127 69.85 0) (hide yes) (show_name no) (do_not_autoplace no) (effects (font (size 1.27 1.27))))
  (property "Description" "Power symbol creates a global label with name \"+5V\"" (at 127 69.85 0) (hide yes) (show_name no) (do_not_autoplace no) (effects (font (size 1.27 1.27))))
  (pin "1"))
 (symbol
  (lib_id "power:GND")
  (at 76.2 138.43 0)
  (unit 1)
  (body_style 1)
  (exclude_from_sim no)
  (in_bom yes)
  (on_board yes)
  (in_pos_files yes)
  (dnp no)
  (fields_autoplaced yes)
  (property "Reference" "#PWR019" (at 76.2 144.78 0) (hide yes) (show_name no) (do_not_autoplace no) (effects (font (size 1.27 1.27))))
  (property "Value" "GND" (at 76.2 143.51 0) (show_name no) (do_not_autoplace no) (effects (font (size 1.27 1.27))))
  (property "Footprint" "" (at 76.2 138.43 0) (hide yes) (show_name no) (do_not_autoplace no) (effects (font (size 1.27 1.27))))
  (property "Datasheet" "" (at 76.2 138.43 0) (hide yes) (show_name no) (do_not_autoplace no) (effects (font (size 1.27 1.27))))
  (property "Description" "Power symbol creates a global label with name \"GND\" , ground" (at 76.2 138.43 0) (hide yes) (show_name no) (do_not_autoplace no) (effects (font (size 1.27 1.27))))
  (pin "1")))
